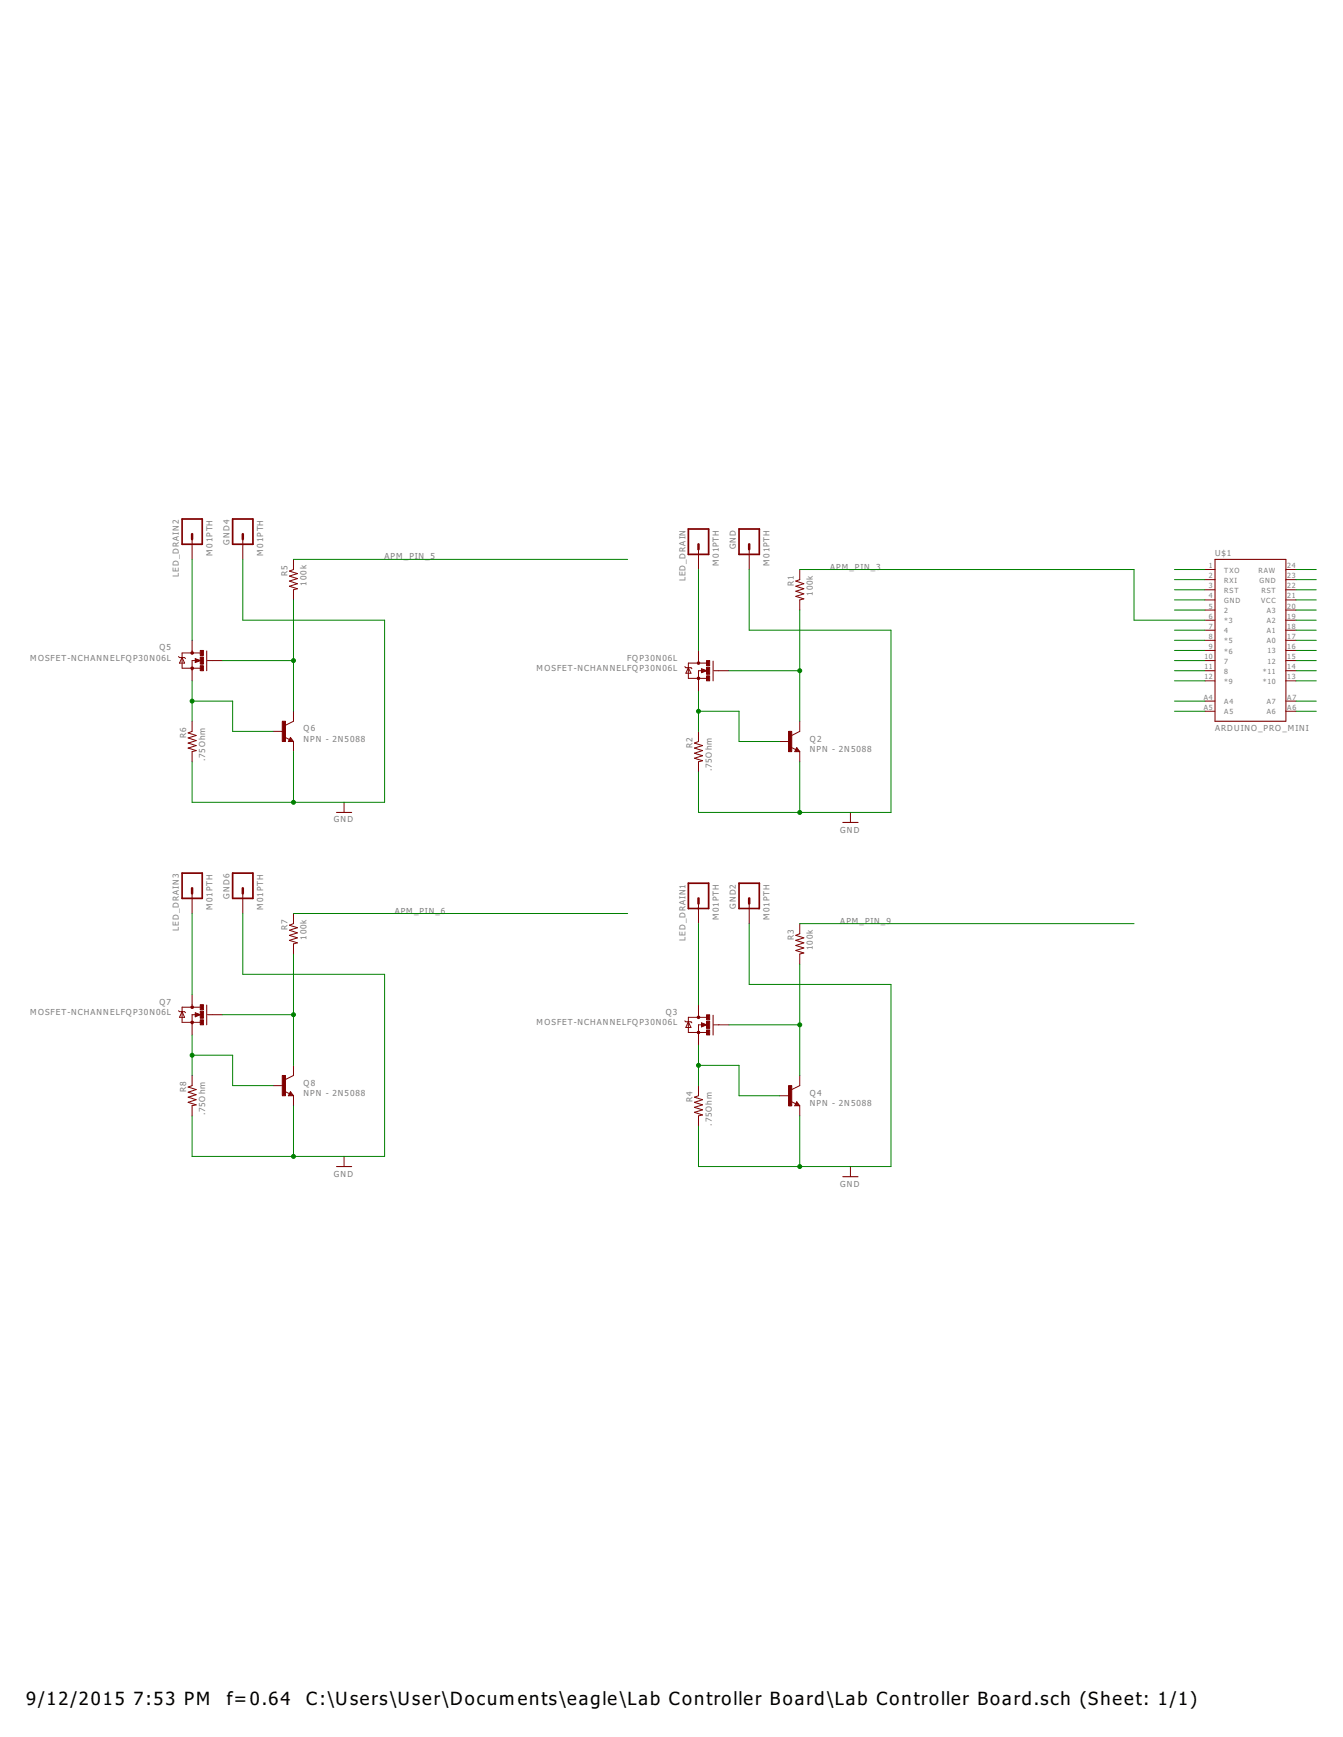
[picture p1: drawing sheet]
<svg xmlns="http://www.w3.org/2000/svg" width="216mm" height="279mm" viewBox="0 0 216 279" stroke-linecap="round" stroke-linejoin="round" font-family="sans-serif">
<path d="M29.3 83.5h3.2v4h-3.2zM37.4 83.5h3.3v4h-3.3zM110.7 85.1h3.2v4.1h-3.2zM118.8 85.1h3.3v4.1h-3.3zM29.3 140.4h3.2v4.1h-3.2zM37.4 140.4h3.3v4.1h-3.3zM110.7 142.1h3.2v4h-3.2zM118.8 142.1h3.3v4h-3.3z" fill="none" stroke="#800000" stroke-width=".28"/>
<path d="M30.9 85.9v.8M39 85.9v.8M112.3 87.5v.8M120.4 87.5v.8M30.9 142.9v.8M39 142.9v.8M112.3 144.5v.8M120.4 144.5v.8" fill="none" stroke="#800000" stroke-width=".4"/>
<g fill="none" stroke="#800000" stroke-width=".16">
<path d="M30.9 86.7v3.3M39 86.7v3.3M47.2 90v1.6l-.7 .3 1.3 .4-1.3 .4 1.3 .4-1.3 .4 1.3 .4-1.3 .4 1.3 .4-.6 .2v1.6M112.3 88.3v3.3M120.4 88.3v3.3M128.6 91.6v1.6l-.7 .3 1.3 .4-1.3 .4 1.3 .4-1.3 .4 1.3 .4-1.3 .4 1.3 .4-.6 .2v1.6M193.7 98.1h1.6M193.7 99.8h1.6M193.7 96.5h1.6M193.7 93.2h1.6M193.7 91.6h1.6M193.7 94.9h1.6"/>
<path d="M206.7 98.1h1.6M206.7 99.8h1.6M206.7 96.5h1.6M206.7 93.2h1.6M206.7 91.6h1.6M206.7 94.9h1.6M28.7 105.6l.2 .2h.8l.1 .1M29.3 105.8l.4 .9h-.8zM30.9 103v2M30.9 116v1.6l-.7 .3 1.3 .4-1.3 .4 1.3 .4-1.3 .4 1.3 .4-1.3 .4 1.3 .4-.6 .2v1.6M31.4 105.9l.8 .4-.8 .3zM31.5 106.3h-.6v3.2"/>
<path d="M32.2 105h-2.9v2.5h2.9M33.3 106.3h2.5M43.9 117.6h1.7M45.7 118.6l.8 .4M46.7 118.6l.5 .7h-.8zM47.2 114.4v1.6l-1.3 .7M47.2 119.3v1.6M110.1 107.2l.2 .2h.8l.1 .2M110.7 107.4l.4 .9h-.8zM112.3 104.6v2.1M112.3 117.6v1.7l-.7 .2 1.3 .4-1.3 .4 1.3 .4-1.3 .5 1.3 .4-1.3 .4 1.3 .4-.6 .1v1.7M112.8 107.6l.8 .3-.8 .3z"/>
<path d="M112.9 107.9h-.6v3.2M113.6 106.7h-2.9v2.4h2.9M114.7 107.9h2.5M125.3 119.3h1.6M128.6 116v1.6l-1.3 .7M193.7 107.9h1.6M193.7 101.4h1.6M193.7 103h1.6M193.7 104.6h1.6M193.7 106.3h1.6M193.7 109.5h1.6M193.7 112.8h1.6"/>
<path d="M193.7 114.4h1.6M206.7 107.9h1.6M206.7 101.4h1.6M206.7 103h1.6M206.7 104.6h1.6M206.7 106.3h1.6M206.7 109.5h1.6M206.7 112.8h1.6M206.7 114.4h1.6M55.3 129.1v1.6M127.1 120.2l.8 .4M128.1 120.2l.5 .7h-.8z"/>
<path d="M128.6 120.9v1.6M136.7 130.7v1.6M30.9 143.7v3.2M30.9 160v2M39 143.7v3.2M47.2 146.9v1.7l-.7 .2 1.3 .4-1.3 .4 1.3 .5-1.3 .4 1.3 .4-1.3 .4 1.3 .4-.6 .1v1.7M112.3 145.3v3.3M120.4 145.3v3.3M128.6 148.6v1.6l-.7 .3 1.3 .4-1.3 .4 1.3 .4-1.3 .4 1.3 .4-1.3 .4 1.3 .4-.6 .2v1.6M28.7 162.6l.2 .1h.8l.1 .2M29.3 162.7l.4 .9h-.8zM30.9 173v1.6l-.7 .3 1.3 .4-1.3 .4 1.3 .4-1.3 .4 1.3 .4-1.3 .4 1.3 .4-.6 .2v1.6"/>
<path d="M31.4 162.9l.8 .3-.8 .4zM31.5 163.2h-.6v3.3M32.2 162h-2.9v2.4h2.9M33.3 163.2h2.5M43.9 174.6h1.7M45.7 175.5l.8 .4M46.7 175.6l.5 .7h-.8zM47.2 171.4v1.6l-1.3 .7M47.2 176.3v1.6M110.1 164.2l.2 .2h.8l.1 .1M110.7 164.4l.4 .9h-.8zM112.3 161.6v2"/>
<path d="M112.3 174.6v1.7l-.7 .2 1.3 .4-1.3 .4 1.3 .4-1.3 .4 1.3 .4-1.3 .4 1.3 .4-.6 .2v1.6M112.8 164.5l.8 .3-.8 .4zM112.9 164.8h-.6v3.3M113.6 163.6h-2.9v2.5h2.9M114.7 164.8h2.5M125.3 176.3h1.6M127.1 177.2l.8 .3M128.1 177.2l.5 .7h-.8zM128.6 173v1.6l-1.3 .7M128.6 177.9v1.6M55.3 186v1.6M136.7 187.6v1.7"/>
</g>
<g fill="#800000" stroke="#800000" stroke-width=".16">
<path d="M30.7 107.3h.4v.3h-.4z" fill-rule="evenodd"/>
<path d="M30.7 104.9h.4v.3h-.4z" fill-rule="evenodd"/>
<path d="M30.7 164.3h.4v.3h-.4z" fill-rule="evenodd"/>
<path d="M30.7 161.9h.4v.3h-.4z" fill-rule="evenodd"/>
<circle cx="112.3" cy="109.1" r=".21"/>
<circle cx="112.3" cy="106.7" r=".21"/>
<circle cx="112.3" cy="166.1" r=".21"/>
<circle cx="112.3" cy="163.6" r=".21"/>
</g>
<g fill="#800000" stroke="#800000" stroke-width=".16">
<path d="M113.6 108.7h.5v.8h-.5z"/>
<path d="M113.6 106.3h.5v.8h-.5z"/>
<path d="M113.6 107.3h.5v1.2h-.5z"/>
<path d="M126.8 117.6h.5v3.3h-.5z"/>
<path d="M113.6 165.7h.5v.8h-.5z"/>
<path d="M113.6 163.2h.5v.8h-.5z"/>
<path d="M113.6 164.3h.5v1.1h-.5z"/>
<path d="M126.8 174.6h.5v3.3h-.5z"/>
<path d="M32.2 107.1h.5v.8h-.5z"/>
<path d="M32.2 104.6h.5v.8h-.5z"/>
<path d="M32.2 105.7h.5v1.1h-.5z"/>
<path d="M45.4 116h.5v3.3h-.5z"/>
<path d="M32.2 164h.5v.8h-.5z"/>
<path d="M32.2 161.6h.5v.8h-.5z"/>
<path d="M32.2 162.6h.5v1.2h-.5z"/>
<path d="M45.4 173h.5v3.3h-.5z"/>
</g>
<g fill="none" stroke="#800000" stroke-width=".17">
<path d="M195.3 90h11.4v26h-11.4zM33.2 104.7v3.2M46.7 119l.1 .1h-.3l.2-.3 .3 .4h-.5M114.6 106.3v3.2M54.1 130.7h2.4M128.1 120.6l.1 .1h-.3l.2-.3 .3 .4h-.5M135.5 132.3h2.4M33.2 161.7v3.1M46.7 175.9l.1 .2h-.3l.2-.3 .3 .4h-.5M114.6 163.3v3.2M128.1 177.5l.1 .2h-.3l.2-.3 .3 .4h-.5M54.1 187.6h2.4"/>
<path d="M135.5 189.3h2.4"/>
</g>
<path d="M31.5 106.1l.5 .2-.5 .1v-.1h.1M112.9 107.7l.5 .2-.5 .2v-.2h.1M31.5 163.1l.5 .1-.5 .2v-.2h.1M112.9 164.7l.5 .1-.5 .2v-.2h.1" fill="none" stroke="#800000" stroke-width=".21"/>
<g fill="none" stroke="#008000" stroke-width=".16">
<path d="M30.9 90v13M39 90v9.8h22.8v29.3h-30.9v-6.6M47.2 96.5v17.9M47.2 90h53.7M112.3 91.6v13M120.4 91.6v9.8h22.8v29.3h-30.9v-6.5M128.6 98.1v17.9M128.6 91.6h53.7v8.2h11.4M188.8 91.6h4.9M188.8 93.2h4.9M188.8 94.9h4.9M188.8 96.5h4.9"/>
<path d="M188.8 98.1h4.9M208.3 99.8h3.3M208.3 91.6h3.3M208.3 93.2h3.3M208.3 94.9h3.3M208.3 96.5h3.3M208.3 98.1h3.3M30.9 109.5v6.5M30.9 112.8h6.5v4.8h6.5M35.8 106.3h11.4M112.3 111.1v6.5M112.3 114.4h6.5v4.9h6.5"/>
<path d="M117.2 107.9h11.4M188.8 107.9h4.9M188.8 114.4h4.9M188.8 101.4h4.9M188.8 103h4.9M188.8 104.6h4.9M188.8 106.3h4.9M188.8 109.5h4.9M188.8 112.8h4.9M208.3 107.9h3.3M208.3 114.4h3.3M208.3 101.4h3.3"/>
<path d="M208.3 103h3.3M208.3 104.6h3.3M208.3 106.3h3.3M208.3 109.5h3.3M208.3 112.8h3.3M47.2 120.9v8.2M128.6 122.5v8.2M30.9 146.9v13.1M39 146.9v9.8h22.8v29.3h-30.9v-6.5M47.2 153.5v17.9M47.2 146.9h53.7M112.3 148.6v13"/>
<path d="M120.4 148.6v9.7h22.8v29.3h-30.9v-6.5M128.6 155.1v17.9M128.6 148.6h53.7M30.9 166.5v6.5M30.9 169.7h6.5v4.9h6.5M35.8 163.2h11.4M47.2 177.9v8.1M112.3 168.1v6.5M112.3 171.4h6.5v4.9h6.5M117.2 164.8h11.4M128.6 179.5v8.1"/>
</g>
<g fill="#008000" stroke="#008000" stroke-width=".16">
<circle cx="128.6" cy="107.9" r=".32"/>
<circle cx="112.3" cy="114.4" r=".32"/>
<circle cx="128.6" cy="130.7" r=".32"/>
<circle cx="128.6" cy="187.6" r=".32"/>
<circle cx="47.2" cy="129.1" r=".32"/>
<circle cx="47.2" cy="186" r=".32"/>
<circle cx="128.6" cy="164.8" r=".32"/>
<circle cx="112.3" cy="171.4" r=".32"/>
<circle cx="47.2" cy="106.3" r=".32"/>
<circle cx="30.9" cy="112.8" r=".32"/>
<circle cx="47.2" cy="163.2" r=".32"/>
<circle cx="30.9" cy="169.7" r=".32"/>
</g>
<g font-size="3.5">
<text x="4.2" y="274.2">9/12/2015</text>
<text x="21.5" y="274.2">7:53 PM</text>
<text x="36.5" y="274.2">f=0.64</text>
<text x="49.2" y="274.2">C:\Users\User\Documents\eagle\Lab Controller Board\Lab Controller Board.sch (Sheet: 1/1)</text>
</g>
<g font-size="1.6" fill="#808080">
<text x="34.1" y="89.4" transform="rotate(-90 34.1 89.4)">M01PTH</text>
<text x="36.9" y="87.6" transform="rotate(-90 36.9 87.6)">GND4</text>
<text x="42.3" y="89.4" transform="rotate(-90 42.3 89.4)">M01PTH</text>
<text x="61.8" y="90">APM_PIN_5</text>
<text x="118.3" y="88.4" transform="rotate(-90 118.3 88.4)">GND</text>
<text x="195.3" y="89.5">U$1</text>
<text x="28.8" y="92.8" transform="rotate(-90 28.8 92.8)">LED_DRAIN2</text>
<text x="46.2" y="92.7" transform="rotate(-90 46.2 92.7)">R5</text>
<text x="49.3" y="94.2" transform="rotate(-90 49.3 94.2)">100k</text>
<text x="110.2" y="93.5" transform="rotate(-90 110.2 93.5)">LED_DRAIN</text>
<text x="115.6" y="91" transform="rotate(-90 115.6 91)">M01PTH</text>
<text x="123.7" y="91" transform="rotate(-90 123.7 91)">M01PTH</text>
<text x="127.6" y="94.3" transform="rotate(-90 127.6 94.3)">R1</text>
<text x="130.7" y="95.8" transform="rotate(-90 130.7 95.8)">100k</text>
<text x="133.5" y="91.6">APM_PIN_3</text>
<text x="4.9" y="106.3">MOSFET-NCHANNELFQP30N06L</text>
<text x="25.6" y="104.6">Q5</text>
<text x="86.3" y="107.9">MOSFET-NCHANNELFQP30N06L</text>
<text x="100.8" y="106.3">FQP30N06L</text>
<text x="29.9" y="118.7" transform="rotate(-90 29.9 118.7)">R6</text>
<text x="48.8" y="119.3">NPN - 2N5088</text>
<text x="48.8" y="117.7">Q6</text>
<text x="130.2" y="119.3">Q2</text>
<text x="195.3" y="117.7">ARDUINO_PRO_MINI</text>
<text x="33" y="122.4" transform="rotate(-90 33 122.4)">.75Ohm</text>
<text x="111.3" y="120.3" transform="rotate(-90 111.3 120.3)">R2</text>
<text x="114.4" y="124.1" transform="rotate(-90 114.4 124.1)">.75Ohm</text>
<text x="130.2" y="120.9">NPN - 2N5088</text>
<text x="53.7" y="132.3">GND</text>
<text x="135.1" y="133.9">GND</text>
<text x="28.8" y="149.7" transform="rotate(-90 28.8 149.7)">LED_DRAIN3</text>
<text x="34.1" y="146.3" transform="rotate(-90 34.1 146.3)">M01PTH</text>
<text x="36.9" y="144.6" transform="rotate(-90 36.9 144.6)">GND6</text>
<text x="42.3" y="146.3" transform="rotate(-90 42.3 146.3)">M01PTH</text>
<text x="46.2" y="149.6" transform="rotate(-90 46.2 149.6)">R7</text>
<text x="63.5" y="146.9">APM_PIN_6</text>
<text x="115.6" y="148" transform="rotate(-90 115.6 148)">M01PTH</text>
<text x="118.3" y="146.2" transform="rotate(-90 118.3 146.2)">GND2</text>
<text x="123.7" y="148" transform="rotate(-90 123.7 148)">M01PTH</text>
<text x="135.1" y="148.6">APM_PIN_9</text>
<text x="49.3" y="151.2" transform="rotate(-90 49.3 151.2)">100k</text>
<text x="110.2" y="151.4" transform="rotate(-90 110.2 151.4)">LED_DRAIN1</text>
<text x="127.6" y="151.3" transform="rotate(-90 127.6 151.3)">R3</text>
<text x="130.7" y="152.8" transform="rotate(-90 130.7 152.8)">100k</text>
<text x="25.6" y="161.6">Q7</text>
<text x="4.9" y="163.2">MOSFET-NCHANNELFQP30N06L</text>
<text x="86.3" y="164.9">MOSFET-NCHANNELFQP30N06L</text>
<text x="107" y="163.2">Q3</text>
<text x="29.9" y="175.7" transform="rotate(-90 29.9 175.7)">R8</text>
<text x="33" y="179.4" transform="rotate(-90 33 179.4)">.75Ohm</text>
<text x="48.8" y="176.2">NPN - 2N5088</text>
<text x="48.8" y="174.6">Q8</text>
<text x="111.3" y="177.3" transform="rotate(-90 111.3 177.3)">R4</text>
<text x="130.2" y="177.9">NPN - 2N5088</text>
<text x="130.2" y="176.2">Q4</text>
<text x="114.4" y="181" transform="rotate(-90 114.4 181)">.75Ohm</text>
<text x="53.7" y="189.3">GND</text>
<text x="135.1" y="190.9">GND</text>
</g>
<g font-size="1.4" fill="#808080">
<text x="194.4" y="94.6">3</text>
<text x="194.4" y="93">2</text>
<text x="194.4" y="91.4">1</text>
<text x="196.8" y="95.4">RST</text>
<text x="196.8" y="93.7">RXI</text>
<text x="196.8" y="92.1">TXO</text>
<text x="202.3" y="92.1">RAW</text>
<text x="202.5" y="93.7">GND</text>
<text x="202.8" y="95.4">RST</text>
<text x="206.9" y="93">23</text>
<text x="206.9" y="91.4">24</text>
<text x="206.9" y="94.6">22</text>
<text x="194.4" y="97.9">5</text>
<text x="194.4" y="99.5">6</text>
<text x="194.4" y="101.1">7</text>
<text x="194.4" y="96.3">4</text>
<text x="196.8" y="98.6">2</text>
<text x="196.8" y="100.2">*3</text>
<text x="196.8" y="101.9">4</text>
<text x="196.8" y="97">GND</text>
<text x="202.7" y="97">VCC</text>
<text x="203.7" y="101.9">A1</text>
<text x="203.7" y="100.2">A2</text>
<text x="203.7" y="98.6">A3</text>
<text x="206.9" y="101.1">18</text>
<text x="206.9" y="99.5">19</text>
<text x="206.9" y="97.9">20</text>
<text x="206.9" y="96.3">21</text>
<text x="193.6" y="106">10</text>
<text x="193.6" y="107.7">11</text>
<text x="194.4" y="102.8">8</text>
<text x="194.4" y="104.4">9</text>
<text x="196.8" y="103.5">*5</text>
<text x="196.8" y="105.1">*6</text>
<text x="196.8" y="106.7">7</text>
<text x="203.7" y="103.5">A0</text>
<text x="203.7" y="106.7">12</text>
<text x="203.7" y="105.1">13</text>
<text x="206.9" y="107.7">14</text>
<text x="206.9" y="106">15</text>
<text x="206.9" y="104.4">16</text>
<text x="206.9" y="102.8">17</text>
<text x="193.5" y="112.5">A4</text>
<text x="193.6" y="109.3">12</text>
<text x="196.8" y="108.4">8</text>
<text x="196.8" y="110">*9</text>
<text x="196.8" y="113.3">A4</text>
<text x="203" y="110">*10</text>
<text x="203" y="108.4">*11</text>
<text x="203.7" y="113.3">A7</text>
<text x="206.9" y="109.3">13</text>
<text x="206.9" y="112.5">A7</text>
<text x="193.5" y="114.2">A5</text>
<text x="196.8" y="114.9">A5</text>
<text x="203.7" y="114.9">A6</text>
<text x="206.9" y="114.2">A6</text>
</g>
</svg>
